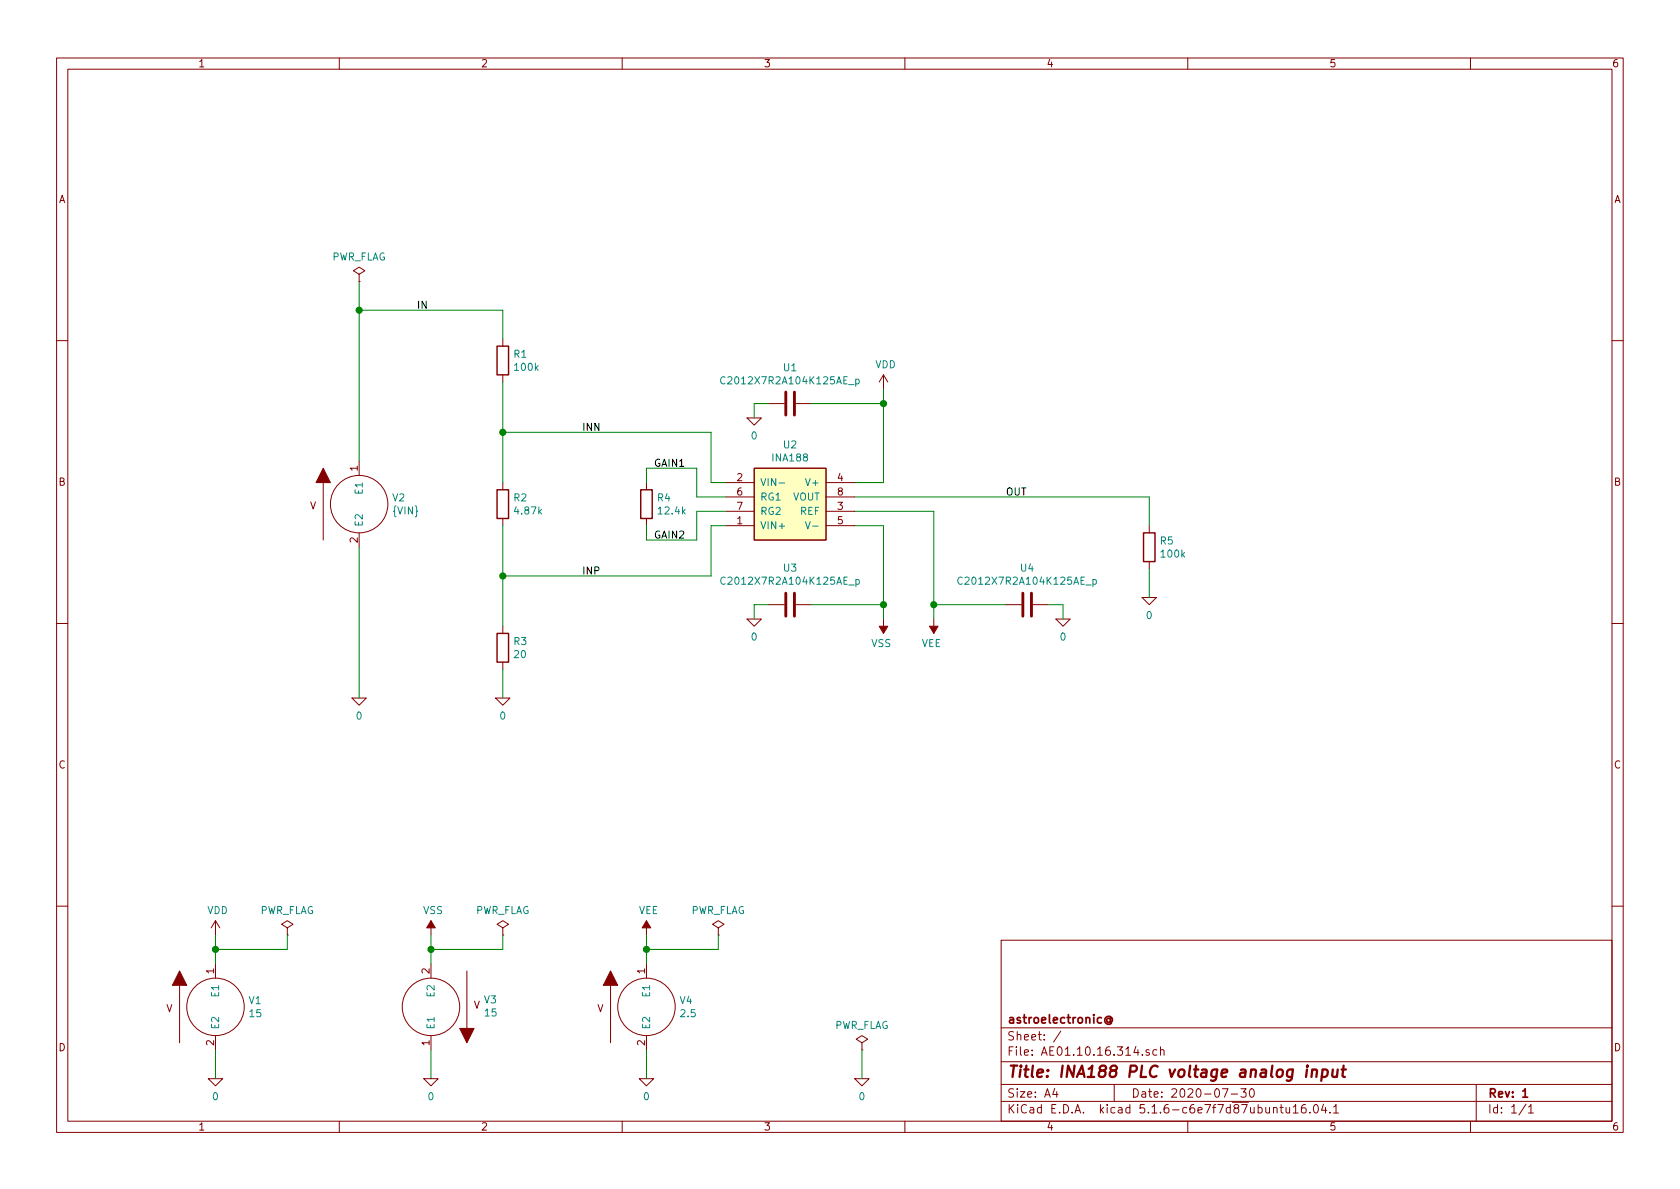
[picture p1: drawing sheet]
EESchema Schematic File Version 4
EELAYER 30 0
EELAYER END
$Descr A4 11693 8268
encoding utf-8
Sheet 1 1
Title "INA188 PLC voltage analog input"
Date "2020-07-30"
Rev "1"
Comp "astroelectronic@"
Comment1 ""
Comment2 ""
Comment3 ""
Comment4 ""
$EndDescr
$Comp
L AE01.17.16.000:INA188 U2
U 1 1
P 5500 3500
F 0 "U2" H 5500 3915 50  0000 C CNN
F 1 "INA188" H 5500 3824 50  0000 C CNN
F 2 "" H 5250 2950 50  0001 L BNN
F 3 "~" H 5250 2850 50  0001 L BNN
F 4 "X" H 5500 3500 50  0001 C CNN "Spice_Primitive"
F 5 "INA188" H 5500 3500 50  0001 C CNN "Spice_Model"
F 6 "Y" H 5500 3500 50  0001 C CNN "Spice_Netlist_Enabled"
F 7 "models/INA188.lib" H 5500 3500 50  0001 C CNN "Spice_Lib_File"
	1    5500 3500
	1    0    0    -1  
$EndComp
$Comp
L Device:R R4
U 1 1
P 4500 3500
F 0 "R4" H 4570 3546 50  0000 L CNN
F 1 "12.4k" H 4570 3455 50  0000 L CNN
F 2 "" V 4430 3500 50  0001 C CNN
F 3 "~" H 4500 3500 50  0001 C CNN
F 4 "R" H 4500 3500 50  0001 C CNN "Spice_Primitive"
F 5 "12.4k" H 4500 3500 50  0001 C CNN "Spice_Model"
F 6 "Y" H 4500 3500 50  0001 C CNN "Spice_Netlist_Enabled"
	1    4500 3500
	1    0    0    -1  
$EndComp
Wire Wire Line
	5050 3450 4850 3450
Wire Wire Line
	4850 3450 4850 3250
Wire Wire Line
	4850 3250 4500 3250
Wire Wire Line
	4500 3250 4500 3350
Wire Wire Line
	4500 3650 4500 3750
Wire Wire Line
	4500 3750 4850 3750
Wire Wire Line
	4850 3750 4850 3550
Wire Wire Line
	4850 3550 5050 3550
$Comp
L Device:R R2
U 1 1
P 3500 3500
F 0 "R2" H 3570 3546 50  0000 L CNN
F 1 "4.87k" H 3570 3455 50  0000 L CNN
F 2 "" V 3430 3500 50  0001 C CNN
F 3 "~" H 3500 3500 50  0001 C CNN
F 4 "R" H 3500 3500 50  0001 C CNN "Spice_Primitive"
F 5 "4.87k" H 3500 3500 50  0001 C CNN "Spice_Model"
F 6 "Y" H 3500 3500 50  0001 C CNN "Spice_Netlist_Enabled"
	1    3500 3500
	1    0    0    -1  
$EndComp
Wire Wire Line
	3500 3350 3500 3000
Wire Wire Line
	3500 3000 4950 3000
Wire Wire Line
	4950 3000 4950 3350
Wire Wire Line
	4950 3350 5050 3350
Wire Wire Line
	3500 3650 3500 4000
Wire Wire Line
	3500 4000 4950 4000
Wire Wire Line
	4950 4000 4950 3650
Wire Wire Line
	4950 3650 5050 3650
$Comp
L Device:R R1
U 1 1
P 3500 2500
F 0 "R1" H 3570 2546 50  0000 L CNN
F 1 "100k" H 3570 2455 50  0000 L CNN
F 2 "" V 3430 2500 50  0001 C CNN
F 3 "~" H 3500 2500 50  0001 C CNN
F 4 "R" H 3500 2500 50  0001 C CNN "Spice_Primitive"
F 5 "100k" H 3500 2500 50  0001 C CNN "Spice_Model"
F 6 "Y" H 3500 2500 50  0001 C CNN "Spice_Netlist_Enabled"
	1    3500 2500
	1    0    0    -1  
$EndComp
$Comp
L Device:R R3
U 1 1
P 3500 4500
F 0 "R3" H 3570 4546 50  0000 L CNN
F 1 "20" H 3570 4455 50  0000 L CNN
F 2 "" V 3430 4500 50  0001 C CNN
F 3 "~" H 3500 4500 50  0001 C CNN
F 4 "R" H 3500 4500 50  0001 C CNN "Spice_Primitive"
F 5 "20" H 3500 4500 50  0001 C CNN "Spice_Model"
F 6 "Y" H 3500 4500 50  0001 C CNN "Spice_Netlist_Enabled"
	1    3500 4500
	1    0    0    -1  
$EndComp
Wire Wire Line
	3500 4350 3500 4000
Connection ~ 3500 4000
Wire Wire Line
	3500 2650 3500 3000
Connection ~ 3500 3000
Wire Wire Line
	3500 4650 3500 4850
$Comp
L pspice:0 #GND04
U 1 1
P 3500 4850
F 0 "#GND04" H 3500 4750 50  0001 C CNN
F 1 "0" H 3500 4727 50  0000 C CNN
F 2 "" H 3500 4850 50  0001 C CNN
F 3 "~" H 3500 4850 50  0001 C CNN
	1    3500 4850
	1    0    0    -1  
$EndComp
Wire Wire Line
	3500 2350 3500 2150
$Comp
L pspice:VSOURCE V2
U 1 1
P 2500 3500
F 0 "V2" H 2728 3546 50  0000 L CNN
F 1 "{VIN}" H 2728 3455 50  0000 L CNN
F 2 "" H 2500 3500 50  0001 C CNN
F 3 "~" H 2500 3500 50  0001 C CNN
F 4 "V" H 2500 3500 50  0001 C CNN "Spice_Primitive"
F 5 "Y" H 2500 3500 50  0001 C CNN "Spice_Netlist_Enabled"
	1    2500 3500
	1    0    0    -1  
$EndComp
Wire Wire Line
	2500 3200 2500 2150
Wire Wire Line
	2500 2150 3500 2150
Wire Wire Line
	2500 2150 2500 1950
Connection ~ 2500 2150
$Comp
L power:PWR_FLAG #FLG02
U 1 1
P 2500 1950
F 0 "#FLG02" H 2500 2025 50  0001 C CNN
F 1 "PWR_FLAG" H 2500 2123 50  0000 C CNN
F 2 "" H 2500 1950 50  0001 C CNN
F 3 "~" H 2500 1950 50  0001 C CNN
	1    2500 1950
	1    0    0    -1  
$EndComp
Wire Wire Line
	2500 4850 2500 3800
$Comp
L pspice:0 #GND02
U 1 1
P 2500 4850
F 0 "#GND02" H 2500 4750 50  0001 C CNN
F 1 "0" H 2500 4727 50  0000 C CNN
F 2 "" H 2500 4850 50  0001 C CNN
F 3 "~" H 2500 4850 50  0001 C CNN
	1    2500 4850
	1    0    0    -1  
$EndComp
Wire Wire Line
	5950 3450 8000 3450
Wire Wire Line
	8000 3450 8000 3650
$Comp
L Device:R R5
U 1 1
P 8000 3800
F 0 "R5" H 8070 3846 50  0000 L CNN
F 1 "100k" H 8070 3755 50  0000 L CNN
F 2 "" V 7930 3800 50  0001 C CNN
F 3 "~" H 8000 3800 50  0001 C CNN
F 4 "R" H 8000 3800 50  0001 C CNN "Spice_Primitive"
F 5 "100k" H 8000 3800 50  0001 C CNN "Spice_Model"
F 6 "Y" H 8000 3800 50  0001 C CNN "Spice_Netlist_Enabled"
	1    8000 3800
	1    0    0    -1  
$EndComp
Wire Wire Line
	8000 3950 8000 4150
$Comp
L pspice:0 #GND010
U 1 1
P 8000 4150
F 0 "#GND010" H 8000 4050 50  0001 C CNN
F 1 "0" H 8000 4027 50  0000 C CNN
F 2 "" H 8000 4150 50  0001 C CNN
F 3 "~" H 8000 4150 50  0001 C CNN
	1    8000 4150
	1    0    0    -1  
$EndComp
$Comp
L pspice:VSOURCE V1
U 1 1
P 1500 7000
F 0 "V1" H 1728 7046 50  0000 L CNN
F 1 "15" H 1728 6955 50  0000 L CNN
F 2 "" H 1500 7000 50  0001 C CNN
F 3 "~" H 1500 7000 50  0001 C CNN
F 4 "V" H 1500 7000 50  0001 C CNN "Spice_Primitive"
F 5 "Y" H 1500 7000 50  0001 C CNN "Spice_Netlist_Enabled"
	1    1500 7000
	1    0    0    -1  
$EndComp
$Comp
L pspice:VSOURCE V3
U 1 1
P 3000 7000
F 0 "V3" H 2634 6954 50  0000 R CNN
F 1 "15" H 2634 7045 50  0000 R CNN
F 2 "" H 3000 7000 50  0001 C CNN
F 3 "~" H 3000 7000 50  0001 C CNN
F 4 "V" H 3000 7000 50  0001 C CNN "Spice_Primitive"
F 5 "Y" H 3000 7000 50  0001 C CNN "Spice_Netlist_Enabled"
	1    3000 7000
	-1   0    0    1   
$EndComp
$Comp
L pspice:VSOURCE V4
U 1 1
P 4500 7000
F 0 "V4" H 4728 7046 50  0000 L CNN
F 1 "2.5" H 4728 6955 50  0000 L CNN
F 2 "" H 4500 7000 50  0001 C CNN
F 3 "~" H 4500 7000 50  0001 C CNN
F 4 "V" H 4500 7000 50  0001 C CNN "Spice_Primitive"
F 5 "Y" H 4500 7000 50  0001 C CNN "Spice_Netlist_Enabled"
	1    4500 7000
	1    0    0    -1  
$EndComp
Wire Wire Line
	1500 7300 1500 7500
Wire Wire Line
	3000 7300 3000 7500
Wire Wire Line
	4500 7300 4500 7500
$Comp
L pspice:0 #GND01
U 1 1
P 1500 7500
F 0 "#GND01" H 1500 7400 50  0001 C CNN
F 1 "0" H 1500 7377 50  0000 C CNN
F 2 "" H 1500 7500 50  0001 C CNN
F 3 "~" H 1500 7500 50  0001 C CNN
	1    1500 7500
	1    0    0    -1  
$EndComp
$Comp
L pspice:0 #GND03
U 1 1
P 3000 7500
F 0 "#GND03" H 3000 7400 50  0001 C CNN
F 1 "0" H 3000 7377 50  0000 C CNN
F 2 "" H 3000 7500 50  0001 C CNN
F 3 "~" H 3000 7500 50  0001 C CNN
	1    3000 7500
	1    0    0    -1  
$EndComp
$Comp
L pspice:0 #GND05
U 1 1
P 4500 7500
F 0 "#GND05" H 4500 7400 50  0001 C CNN
F 1 "0" H 4500 7377 50  0000 C CNN
F 2 "" H 4500 7500 50  0001 C CNN
F 3 "~" H 4500 7500 50  0001 C CNN
	1    4500 7500
	1    0    0    -1  
$EndComp
Wire Wire Line
	1500 6700 1500 6600
Wire Wire Line
	3000 6500 3000 6600
Wire Wire Line
	4500 6500 4500 6600
Wire Wire Line
	1500 6600 2000 6600
Wire Wire Line
	2000 6600 2000 6500
Connection ~ 1500 6600
Wire Wire Line
	1500 6600 1500 6500
Wire Wire Line
	3000 6600 3500 6600
Wire Wire Line
	3500 6600 3500 6500
Connection ~ 3000 6600
Wire Wire Line
	3000 6600 3000 6700
Wire Wire Line
	4500 6600 5000 6600
Wire Wire Line
	5000 6600 5000 6500
Connection ~ 4500 6600
Wire Wire Line
	4500 6600 4500 6700
$Comp
L power:PWR_FLAG #FLG01
U 1 1
P 2000 6500
F 0 "#FLG01" H 2000 6575 50  0001 C CNN
F 1 "PWR_FLAG" H 2000 6673 50  0000 C CNN
F 2 "" H 2000 6500 50  0001 C CNN
F 3 "~" H 2000 6500 50  0001 C CNN
	1    2000 6500
	1    0    0    -1  
$EndComp
$Comp
L power:PWR_FLAG #FLG03
U 1 1
P 3500 6500
F 0 "#FLG03" H 3500 6575 50  0001 C CNN
F 1 "PWR_FLAG" H 3500 6673 50  0000 C CNN
F 2 "" H 3500 6500 50  0001 C CNN
F 3 "~" H 3500 6500 50  0001 C CNN
	1    3500 6500
	1    0    0    -1  
$EndComp
$Comp
L power:PWR_FLAG #FLG04
U 1 1
P 5000 6500
F 0 "#FLG04" H 5000 6575 50  0001 C CNN
F 1 "PWR_FLAG" H 5000 6673 50  0000 C CNN
F 2 "" H 5000 6500 50  0001 C CNN
F 3 "~" H 5000 6500 50  0001 C CNN
	1    5000 6500
	1    0    0    -1  
$EndComp
$Comp
L pspice:0 #GND08
U 1 1
P 6000 7500
F 0 "#GND08" H 6000 7400 50  0001 C CNN
F 1 "0" H 6000 7377 50  0000 C CNN
F 2 "" H 6000 7500 50  0001 C CNN
F 3 "~" H 6000 7500 50  0001 C CNN
	1    6000 7500
	1    0    0    -1  
$EndComp
Wire Wire Line
	6000 7500 6000 7300
$Comp
L power:PWR_FLAG #FLG05
U 1 1
P 6000 7300
F 0 "#FLG05" H 6000 7375 50  0001 C CNN
F 1 "PWR_FLAG" H 6000 7473 50  0000 C CNN
F 2 "" H 6000 7300 50  0001 C CNN
F 3 "~" H 6000 7300 50  0001 C CNN
	1    6000 7300
	1    0    0    -1  
$EndComp
Text Label 2900 2150 0    50   ~ 0
IN
Text Label 7000 3450 0    50   ~ 0
OUT
Text Label 4050 3000 0    50   ~ 0
INN
Text Label 4050 4000 0    50   ~ 0
INP
Text Label 4550 3250 0    50   ~ 0
GAIN1
Text Label 4550 3750 0    50   ~ 0
GAIN2
$Comp
L Device:C U3
U 1 1
P 5500 4200
F 0 "U3" V 5752 4200 50  0000 C CNN
F 1 "C2012X7R2A104K125AE_p" V 5661 4200 50  0000 C CNN
F 2 "" H 5538 4050 50  0001 C CNN
F 3 "~" H 5500 4200 50  0001 C CNN
F 4 "X" H 5500 4200 50  0001 C CNN "Spice_Primitive"
F 5 "C2012X7R2A104K125AE_p" H 5500 4200 50  0001 C CNN "Spice_Model"
F 6 "Y" H 5500 4200 50  0001 C CNN "Spice_Netlist_Enabled"
F 7 "models/C2012X7R2A104K125AE_p.mod" H 5500 4200 50  0001 C CNN "Spice_Lib_File"
	1    5500 4200
	0    1    -1   0   
$EndComp
$Comp
L Device:C U1
U 1 1
P 5500 2800
F 0 "U1" V 5248 2800 50  0000 C CNN
F 1 "C2012X7R2A104K125AE_p" V 5339 2800 50  0000 C CNN
F 2 "" H 5538 2650 50  0001 C CNN
F 3 "~" H 5500 2800 50  0001 C CNN
F 4 "X" H 5500 2800 50  0001 C CNN "Spice_Primitive"
F 5 "C2012X7R2A104K125AE_p" H 5500 2800 50  0001 C CNN "Spice_Model"
F 6 "Y" H 5500 2800 50  0001 C CNN "Spice_Netlist_Enabled"
F 7 "models/C2012X7R2A104K125AE_p.mod" H 5500 2800 50  0001 C CNN "Spice_Lib_File"
	1    5500 2800
	0    -1   1    0   
$EndComp
$Comp
L Device:C U4
U 1 1
P 7150 4200
F 0 "U4" V 7402 4200 50  0000 C CNN
F 1 "C2012X7R2A104K125AE_p" V 7311 4200 50  0000 C CNN
F 2 "" H 7188 4050 50  0001 C CNN
F 3 "~" H 7150 4200 50  0001 C CNN
F 4 "X" H 7150 4200 50  0001 C CNN "Spice_Primitive"
F 5 "C2012X7R2A104K125AE_p" H 7150 4200 50  0001 C CNN "Spice_Model"
F 6 "Y" H 7150 4200 50  0001 C CNN "Spice_Netlist_Enabled"
F 7 "models/C2012X7R2A104K125AE_p.mod" H 7150 4200 50  0001 C CNN "Spice_Lib_File"
	1    7150 4200
	0    1    -1   0   
$EndComp
$Comp
L pspice:0 #GND06
U 1 1
P 5250 2900
F 0 "#GND06" H 5250 2800 50  0001 C CNN
F 1 "0" H 5250 2777 50  0000 C CNN
F 2 "" H 5250 2900 50  0001 C CNN
F 3 "~" H 5250 2900 50  0001 C CNN
	1    5250 2900
	1    0    0    -1  
$EndComp
Wire Wire Line
	5350 2800 5250 2800
Wire Wire Line
	5250 2800 5250 2900
Wire Wire Line
	5350 4200 5250 4200
Wire Wire Line
	5250 4200 5250 4300
$Comp
L pspice:0 #GND07
U 1 1
P 5250 4300
F 0 "#GND07" H 5250 4200 50  0001 C CNN
F 1 "0" H 5250 4177 50  0000 C CNN
F 2 "" H 5250 4300 50  0001 C CNN
F 3 "~" H 5250 4300 50  0001 C CNN
	1    5250 4300
	1    0    0    -1  
$EndComp
Wire Wire Line
	5950 3350 6150 3350
Wire Wire Line
	6150 3350 6150 2800
Wire Wire Line
	6150 2800 5650 2800
Wire Wire Line
	5650 4200 6150 4200
Wire Wire Line
	6150 4200 6150 3650
Wire Wire Line
	6150 3650 5950 3650
Wire Wire Line
	6150 4200 6150 4300
Connection ~ 6150 4200
Wire Wire Line
	6150 2800 6150 2700
Connection ~ 6150 2800
Wire Wire Line
	5950 3550 6500 3550
Wire Wire Line
	6500 3550 6500 4200
Wire Wire Line
	6500 4200 7000 4200
Connection ~ 6500 4200
Wire Wire Line
	6500 4200 6500 4300
Wire Wire Line
	7300 4200 7400 4200
Wire Wire Line
	7400 4200 7400 4300
$Comp
L pspice:0 #GND09
U 1 1
P 7400 4300
F 0 "#GND09" H 7400 4200 50  0001 C CNN
F 1 "0" H 7400 4177 50  0000 C CNN
F 2 "" H 7400 4300 50  0001 C CNN
F 3 "~" H 7400 4300 50  0001 C CNN
	1    7400 4300
	1    0    0    -1  
$EndComp
$Comp
L power:VDD #PWR01
U 1 1
P 1500 6500
F 0 "#PWR01" H 1500 6350 50  0001 C CNN
F 1 "VDD" H 1515 6673 50  0000 C CNN
F 2 "" H 1500 6500 50  0001 C CNN
F 3 "" H 1500 6500 50  0001 C CNN
	1    1500 6500
	1    0    0    -1  
$EndComp
$Comp
L power:VDD #PWR04
U 1 1
P 6150 2700
F 0 "#PWR04" H 6150 2550 50  0001 C CNN
F 1 "VDD" H 6165 2873 50  0000 C CNN
F 2 "" H 6150 2700 50  0001 C CNN
F 3 "" H 6150 2700 50  0001 C CNN
	1    6150 2700
	1    0    0    -1  
$EndComp
$Comp
L power:VSS #PWR02
U 1 1
P 3000 6500
F 0 "#PWR02" H 3000 6350 50  0001 C CNN
F 1 "VSS" H 3015 6673 50  0000 C CNN
F 2 "" H 3000 6500 50  0001 C CNN
F 3 "" H 3000 6500 50  0001 C CNN
	1    3000 6500
	1    0    0    -1  
$EndComp
$Comp
L power:VSS #PWR05
U 1 1
P 6150 4300
F 0 "#PWR05" H 6150 4150 50  0001 C CNN
F 1 "VSS" H 6165 4473 50  0000 C CNN
F 2 "" H 6150 4300 50  0001 C CNN
F 3 "" H 6150 4300 50  0001 C CNN
	1    6150 4300
	-1   0    0    1   
$EndComp
$Comp
L power:VEE #PWR03
U 1 1
P 4500 6500
F 0 "#PWR03" H 4500 6350 50  0001 C CNN
F 1 "VEE" H 4515 6673 50  0000 C CNN
F 2 "" H 4500 6500 50  0001 C CNN
F 3 "" H 4500 6500 50  0001 C CNN
	1    4500 6500
	1    0    0    -1  
$EndComp
$Comp
L power:VEE #PWR06
U 1 1
P 6500 4300
F 0 "#PWR06" H 6500 4150 50  0001 C CNN
F 1 "VEE" H 6515 4473 50  0000 C CNN
F 2 "" H 6500 4300 50  0001 C CNN
F 3 "" H 6500 4300 50  0001 C CNN
	1    6500 4300
	-1   0    0    1   
$EndComp
$EndSCHEMATC
